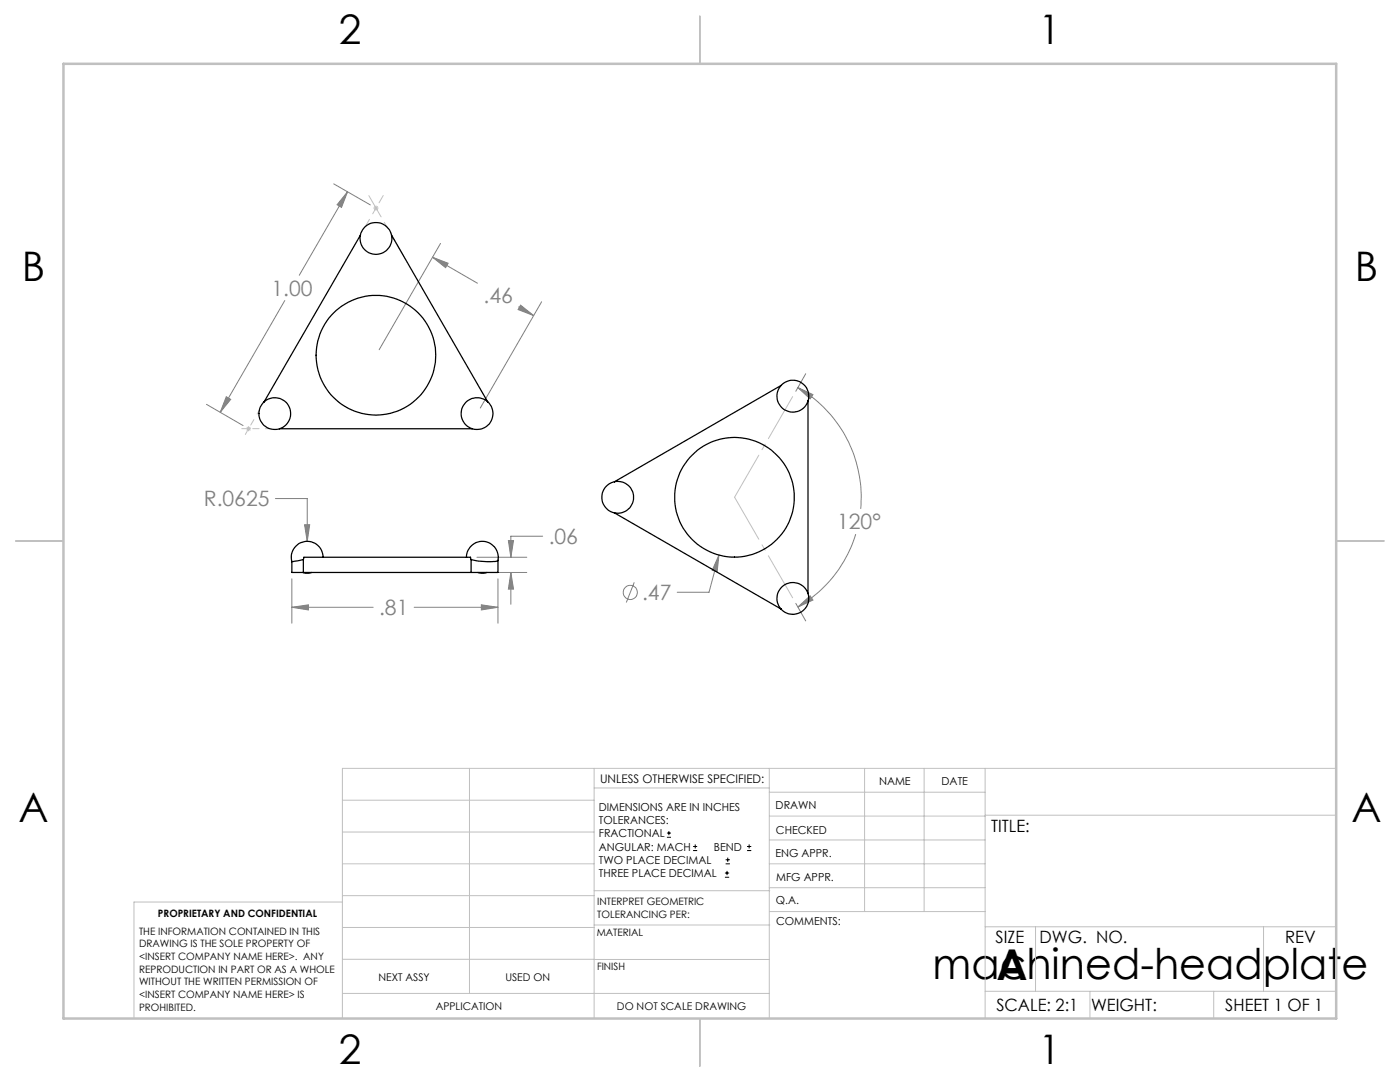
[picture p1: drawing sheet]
<svg xmlns="http://www.w3.org/2000/svg" width="279mm" height="216mm" viewBox="0 0 279 216" stroke-linecap="round" stroke-linejoin="round" font-family="sans-serif">
<g fill="none" stroke="#808080" stroke-width=".2">
<path d="M66.6 36.7l7.3 4.2M69.4 38.3l-9.7 16.6M69.4 38.3l-1.2 3.1-.9-.5zM56.8 60l-12.8 22.3M86.3 51.3l3.1 1.2-.5 .9zM86.3 51.3l9 5.2M87.9 48.6l-12.2 21.2M45.2 79.2l.8 .5-2 2.6zM103.5 61.2l3 1.8M103.9 60.9l2.6 2.1-3.1-1.2zM108.1 60.2l-12.3 21.2M159.2 77.3l3 1.4-.5 .9z"/>
<path d="M159.2 77.3a25.4 25.4 0 0 1 12.6 24.2M160.8 74.6l-2 3.5M41.2 80.7l7.3 4.2M55 99.5h6.3v8.5M58.2 115.5v8.9M60.8 104.7h1l-.5 3.3zM95.2 111.2h9.9M95.3 114.2h9.8M99.4 115.5v8.9M101.5 107.9h1l-.5 3.3zM102 114.2l.5 3.3h-1zM102 114.2v6.4"/>
<path d="M108.3 107h-6.3v4.2M126.6 116.2l-1.6 4M143.5 110.8l-.4 3.3-1-.3zM143.5 110.8l-2 7.4h-6.4M170.8 106.6a25.3 25.3 0 0 1-11.6 14.5M58.2 121.2l3.4-.5v1zM58.2 121.2h16.3M82.7 121.2h16.7M96.1 120.7l3.3 .5-3.3 .5zM158.8 120.4l2 3.5M159.2 121.1l2.5-2.2 .5 .8z"/>
<circle cx="125.8" cy="118.2" r="1.42"/>
</g>
<g fill="none" stroke="#000" stroke-width=".2">
<path d="M133.1 167.1h.8M133.1 166.2h.8M133.5 165.8v.9M138.3 169.7h.8M138.3 168.9h.8M138.7 168.5v.8M144.7 175h.8M144.7 174.2h.8M144.8 172.4h.9M144.8 171.6h.9M145.1 173.8v.8M145.2 171.1v.9"/>
<path d="M149.1 169.7h.8M149.1 168.9h.8M149.5 168.5v.8"/>
</g>
<g fill="none" stroke="#c0c0c0" stroke-width=".2">
<path d="M74.5 41.5h1M74.7 41.2l.7 .7M75 41v1M75.4 41.2l-.7 .7M49.1 85.5h1M49.2 85.2l.8 .7M49.6 85.1v.9M50 85.2l-.8 .7M68.3 159.7h50.3M93.7 153.3v44.9M118.6 153.3v49.9M118.6 157.2h34.9"/>
<path d="M153.5 153.3v49.9M153.5 158.1h43.1M172.5 153.3v28.6M184.4 153.3v28.6M196.6 153.3v49.9M266.7 153.3h-198.4v49.9M68.3 178.7h50.3M68.3 172.4h50.3M68.3 166h50.3M68.3 180h-41.6v23.2M118.6 177.7h35M153.5 167.6h43.1"/>
<path d="M153.5 162.8h43.1M153.5 172.4h43.1M153.5 177.1h43.1M196.6 162.7h70.1M68.3 198.2h85.2M68.3 191.4l85.2 .1M68.3 185.1h50.3M118.6 184.6h35M153.6 181.9h43M196.6 197.8h70.1M196.6 184.9h70.1M206.7 184.9v12.9"/>
<path d="M217.5 197.8v5.4M242.2 197.8v5.4M252.2 184.9v12.9"/>
</g>
<path d="M80.4 50.8l-6.8-11.8" fill="none" stroke="#c0c0c0" stroke-width=".2" stroke-dasharray="15.2 1.3 1.3 1.3" stroke-dashoffset="10.4"/>
<path d="M72.9 45.2l3.6-6.2" fill="none" stroke="#c0c0c0" stroke-width=".2" stroke-dasharray="15.2 1.3 1.3 1.3" stroke-dashoffset="13.6"/>
<path d="M51.8 81.8l-2.8 4.9M53.9 85.5h-5.7" fill="none" stroke="#c0c0c0" stroke-width=".2" stroke-dasharray="15.2 1.3 1.3 1.3" stroke-dashoffset="14.3"/>
<path d="M158.2 79.1l-11.6 20.1M146.6 99.2l11.6 20.1" fill="none" stroke="#c0c0c0" stroke-width=".2" stroke-dasharray="15.2 1.3 1.3 1.3" stroke-dashoffset="5.6"/>
<path d="M139.7 3.2v9.5M3.1 107.9h9.6M266.7 107.9h9.5M139.7 203.2v9.6" fill="none" stroke="#c0c0c0" stroke-width=".25"/>
<path d="M12.7 12.7h254v190.5h-254z" fill="none" stroke="#c0c0c0" stroke-width=".5"/>
<g fill="#808080">
<path d="M69.4 38.3l-1.2 3.1-.9-.5zM45.2 79.2l.8 .5-2 2.6zM159.2 121.1l2.5-2.2 .5 .8zM159.2 77.3l3 1.4-.5 .9z"/>
<path d="M58.2 121.2l3.4-.5v1zM96.1 120.7l3.3 .5-3.3 .5zM60.8 104.7l.5 3.3 .5-3.3zM101.5 107.9h1l-.5 3.3zM102 114.2l.5 3.3h-1zM86.3 51.3l3.1 1.2-.5 .9zM103.9 60.9l2.6 2.1-3.1-1.2zM143.5 110.8l-1.4 3 1 .3z"/>
</g>
<g fill="none" stroke="#000" stroke-width=".25">
<path d="M71.9 46.9a3.2 3.2 0 0 1 3.1-2.5 3.2 3.2 0 0 1 3.1 2.5M71.9 46.9a3.2 3.2 0 0 0 3.1 3.9 3.2 3.2 0 0 0 3.1-3.9M71.9 46.9l-19.2 33.3M78.1 46.9l19.2 33.3M155.9 76.9a3.2 3.2 0 0 1 3.9-.6 3.2 3.2 0 0 1 1.5 3.7M155.9 76.9a3.2 3.2 0 0 0 .7 4.9 3.2 3.2 0 0 0 4.7-1.8M155.9 76.9l-33.3 19.2M52.7 80.2a3.2 3.2 0 0 0-.6 3.9 3.2 3.2 0 0 0 3.7 1.4M52.7 80.2a3.2 3.2 0 0 1 4.9 .7 3.2 3.2 0 0 1-1.8 4.6M55.8 85.5h38.4M97.3 80.2a3.2 3.2 0 0 1 .6 3.9 3.2 3.2 0 0 1-3.7 1.4M97.3 80.2a3.2 3.2 0 0 0-4.8 .7 3.2 3.2 0 0 0 1.7 4.6"/>
<path d="M122.6 96.1a3.2 3.2 0 0 0-2.5 3.1 3.2 3.2 0 0 0 2.5 3.1M122.6 96.1a3.2 3.2 0 0 1 3.8 3.1 3.2 3.2 0 0 1-3.8 3.1M161.3 80v38.4M60.4 114.2l.7 .2 1.1-.2M60.5 111.7l.1-.5h33.3l.1 .5M60.5 111.7l-2.2 .4M60.5 111.7v2.5M60.5 114.2h33.5M64.5 111.2a3.2 3.2 0 0 0-3.6-3.2 3.2 3.2 0 0 0-2.7 4.1v2.1h2.3M93.1 111.2a3.2 3.2 0 0 1 3.5-3.2 3.2 3.2 0 0 1 2.8 3.8M94 111.7l1.6 .3 1.6 .1a3.1 3.1 0 0 0 2.2-.3M94 111.7v2.5"/>
<path d="M95.4 114.2l.6 .2 1.2-.2M99.4 111.8v2.4h-5.4M122.6 102.3l33.3 19.2M161.3 118.4a3.2 3.2 0 0 1-1.5 3.7 3.2 3.2 0 0 1-3.9-.6M161.3 118.4a3.2 3.2 0 0 0-4.7-1.7 3.2 3.2 0 0 0-.7 4.8"/>
<circle cx="75" cy="70.9" r="11.9"/>
<circle cx="146.6" cy="99.2" r="11.9"/>
</g>
<g font-size="8.5">
<text x="186.1" y="195.4">machined-headplate</text>
<text x="198.9" y="195.5">A</text>
</g>
<g font-size="8.1">
<text x="67.6" y="8.9">2</text>
<text x="207.3" y="8.9">1</text>
<text x="4.4" y="56.1">B</text>
<text x="270.4" y="56.1">B</text>
<text x="3.7" y="164.1">A</text>
<text x="269.7" y="164.1">A</text>
<text x="67.6" y="212.4">2</text>
<text x="207.3" y="212.4">1</text>
</g>
<g font-size="4.2" fill="#808080">
<text x="54.2" y="59">1.00</text>
<text x="96.5" y="60.5">.46</text>
<text x="40.7" y="101.1">R.0625</text>
<text x="167.1" y="105.6">120°</text>
<text x="109.5" y="108.6">.06</text>
<text x="128.1" y="119.7">.47</text>
<text x="75.6" y="122.8">.81</text>
</g>
<g font-size="3.4">
<text x="197.8" y="166">TITLE:</text>
<text x="198.7" y="188.1">SIZE</text>
<text x="207.5" y="188.1">DWG. NO.</text>
<text x="256.5" y="188.2">REV</text>
<text x="198.8" y="201.7">SCALE: 2:1</text>
<text x="217.7" y="201.8">WEIGHT:</text>
<text x="244.5" y="201.7">SHEET 1 OF 1</text>
</g>
<text font-size="2.4" x="119.8" y="156.2">UNLESS OTHERWISE SPECIFIED:</text>
<g font-size="2.2">
<text x="119.5" y="161.8">DIMENSIONS ARE IN INCHES</text>
<text x="154.8" y="161.4">DRAWN</text>
<text x="175.4" y="156.6">NAME</text>
<text x="187.9" y="156.7">DATE</text>
<text x="119.5" y="164.4">TOLERANCES:</text>
<text x="119.5" y="167.1">FRACTIONAL</text>
<text x="154.9" y="166.3">CHECKED</text>
<text x="119.5" y="169.7">ANGULAR: MACH</text>
<text x="119.5" y="172.4">TWO PLACE DECIMAL</text>
<text x="142.5" y="169.7">BEND</text>
<text x="154.8" y="171">ENG APPR.</text>
<text x="119.5" y="175">THREE PLACE DECIMAL</text>
<text x="154.9" y="175.7">MFG APPR.</text>
<text x="154.9" y="180.4">Q.A.</text>
<text x="154.9" y="184.6">COMMENTS:</text>
</g>
<g font-size="2.1">
<text x="75.5" y="195.7">NEXT ASSY</text>
<text x="100.9" y="195.7">USED ON</text>
<text x="86.9" y="201.5">APPLICATION</text>
<text x="123.1" y="201.6">DO NOT SCALE DRAWING</text>
</g>
<g font-size="2">
<text x="31.5" y="182.9">PROPRIETARY AND CONFIDENTIAL</text>
<text x="119.2" y="180.6">INTERPRET GEOMETRIC</text>
<text x="119.2" y="183.1">TOLERANCING PER:</text>
<text x="27.8" y="186.5">THE INFORMATION CONTAINED IN THIS</text>
<text x="27.8" y="189">DRAWING IS THE SOLE PROPERTY OF</text>
<text x="27.8" y="191.6">&lt;INSERT COMPANY NAME HERE&gt;. ANY</text>
<text x="119.1" y="186.7">MATERIAL</text>
<text x="27.8" y="194.1">REPRODUCTION IN PART OR AS A WHOLE</text>
<text x="27.8" y="196.6">WITHOUT THE WRITTEN PERMISSION OF</text>
<text x="119.1" y="193.5">FINISH</text>
<text x="27.8" y="199.1">&lt;INSERT COMPANY NAME HERE&gt; IS</text>
<text x="27.8" y="201.7">PROHIBITED.</text>
</g>
</svg>
